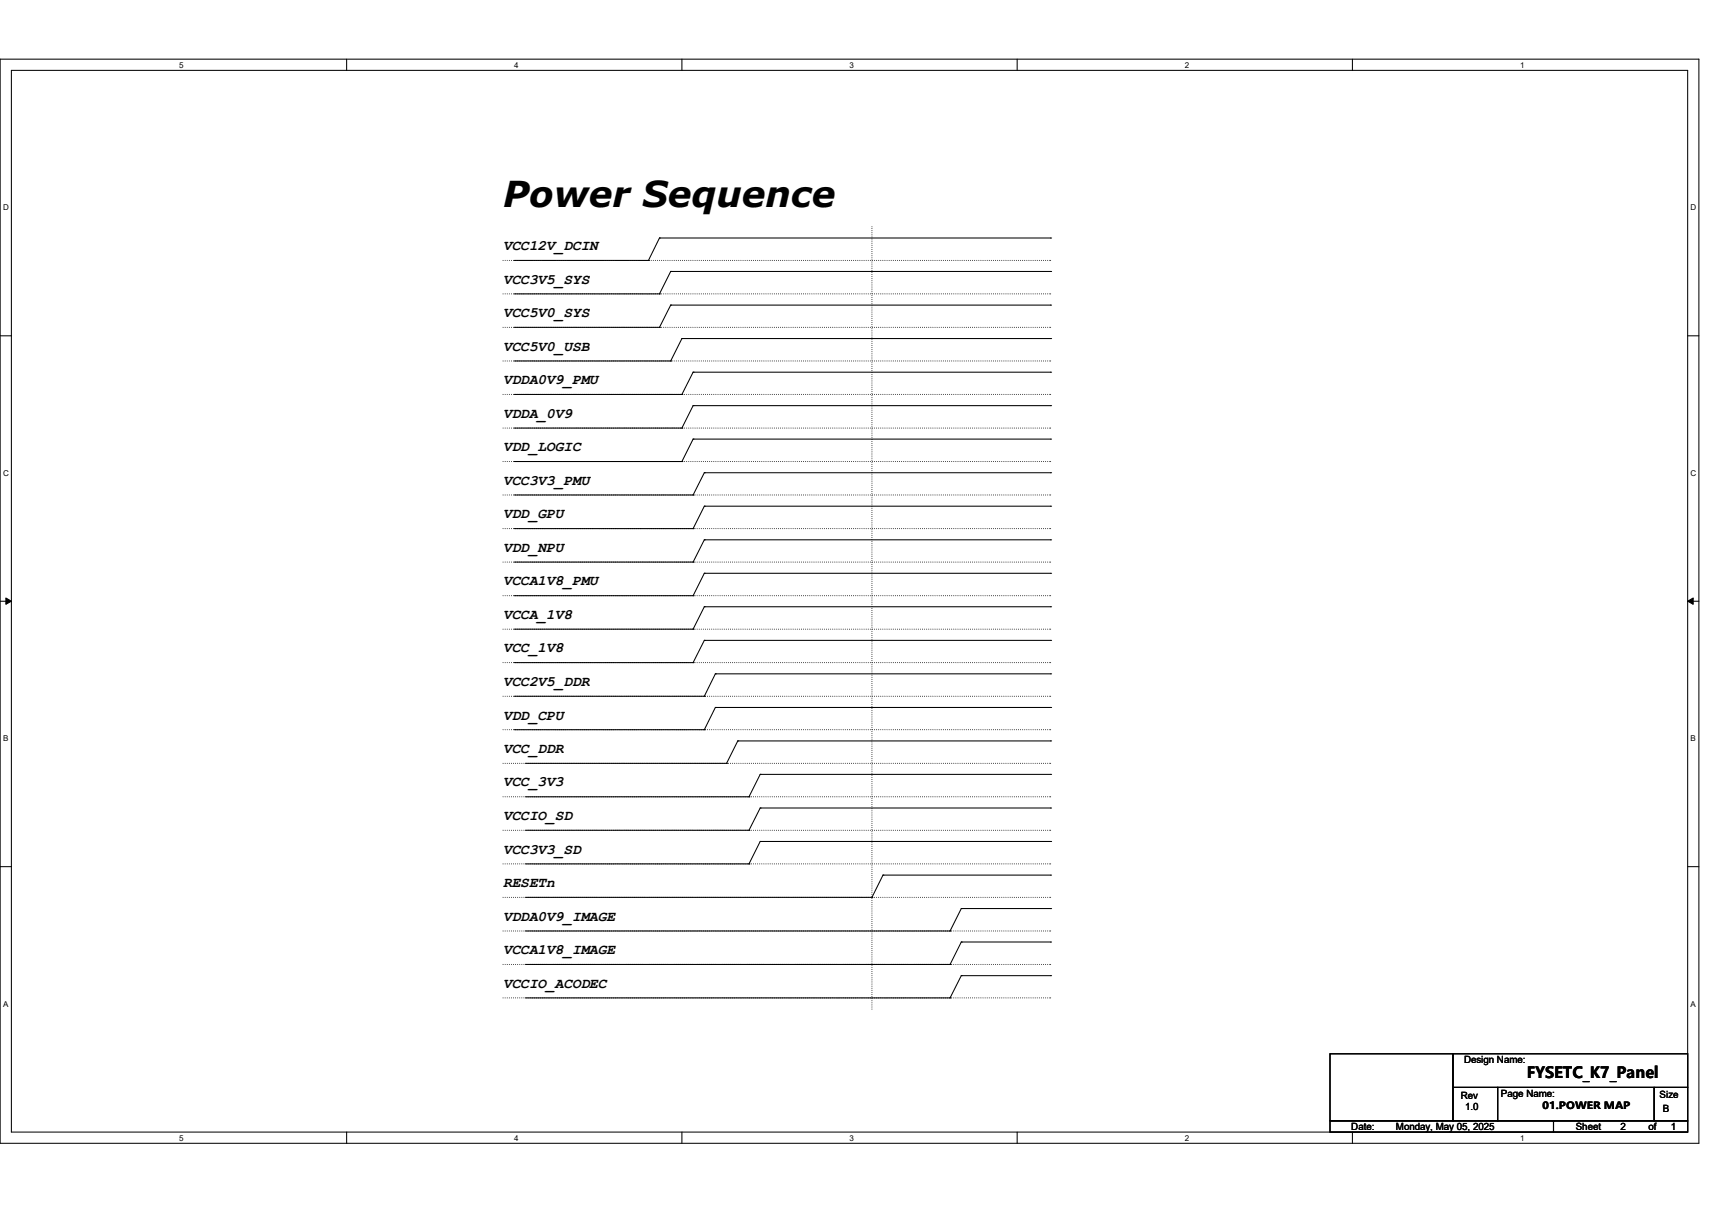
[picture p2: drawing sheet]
<svg xmlns="http://www.w3.org/2000/svg" width="420mm" height="297mm" viewBox="0 0 420 297" stroke-linecap="round" stroke-linejoin="round" font-family="sans-serif">
<path d="M0 14.5h417v266.1h-417zM2.8 17.3h411.5v260.6h-411.5z" fill="none" stroke="#000" stroke-width=".25"/>
<g fill="#fff">
<path d="M43.9 14.8h1.1v2.2h-1.1z"/>
<path d="M43.9 278.2h1.1v2.2h-1.1z"/>
</g>
<path d="M85.1 14.5v2.8M85.1 277.9v2.7" fill="none" stroke="#000" stroke-width=".25"/>
<g fill="#fff">
<path d="M126.2 14.8h1.1v2.2h-1.1z"/>
<path d="M126.2 278.2h1.1v2.2h-1.1z"/>
</g>
<path d="M167.4 14.5v2.8M167.4 277.9v2.7" fill="none" stroke="#000" stroke-width=".25"/>
<g fill="#fff">
<path d="M208.5 14.8h1.1v2.2h-1.1z"/>
<path d="M208.5 278.2h1.1v2.2h-1.1z"/>
</g>
<path d="M249.7 14.5v2.8M249.7 277.9v2.7" fill="none" stroke="#000" stroke-width=".25"/>
<g fill="#fff">
<path d="M290.8 14.8h1.1v2.2h-1.1z"/>
<path d="M290.8 278.2h1.1v2.2h-1.1z"/>
</g>
<path d="M332 14.5v2.8M332 277.9v2.7" fill="none" stroke="#000" stroke-width=".25"/>
<g fill="#fff">
<path d="M373.1 14.8h1.1v2.2h-1.1z"/>
<path d="M373.1 278.2h1.1v2.2h-1.1z"/>
<path d="M.8 49.8h1.4v2.2h-1.4z"/>
<path d="M415 49.8h1.4v2.2h-1.4z"/>
<path d="M.8 115h1.4v2.2h-1.4z"/>
<path d="M415 115h1.4v2.2h-1.4z"/>
</g>
<path d="M0 82.4h2.8M414.3 82.4h2.7" fill="none" stroke="#000" stroke-width=".25"/>
<g fill="#fff">
<path d="M.8 180.1h1.3v2.2h-1.3z"/>
<path d="M415 180.1h1.3v2.2h-1.3z"/>
</g>
<path d="M0 147.6h2.8M414.3 147.6h2.7" fill="none" stroke="#000" stroke-width=".25"/>
<path d="M1.4 146.8l1.4 .8-1.4 .7zM414.3 147.6l1.3-.8v1.5z" fill="#000" stroke="#000" stroke-width=".25"/>
<g fill="#fff">
<path d="M.8 245.3h1.3v2.2h-1.3z"/>
<path d="M415 245.3h1.3v2.2h-1.3z"/>
</g>
<g fill="none" stroke="#000" stroke-width=".25">
<path d="M161.9 58.4h.1M161.9 58.4l-2.7 5.5M161.9 58.4h96M257.9 58.4h.1M126.2 72.1h35.7M126.2 63.9h33M159.2 63.9h.1M161.9 72.1h.1M164.6 66.6h.1M164.6 74.9h.1M164.6 66.6l-2.7 5.5M164.6 66.6h93.3"/>
<path d="M164.6 74.9l-2.7 5.4M164.6 74.9h93.3M257.9 66.6h.1M257.9 74.9h.1M126.2 80.3h35.7M126.2 88.6h38.4M126.2 96.8h41.2M161.9 80.3h.1M164.6 88.6h.1M167.4 83.1h.1M167.4 96.8h.1M167.4 83.1l-2.8 5.5"/>
<path d="M167.4 83.1h90.5M170.1 91.4h.1M170.1 99.6h.1M170.1 91.4l-2.7 5.4M170.1 91.4h87.8M170.1 99.6l-2.7 5.5M170.1 99.6h87.8M257.9 83.1h.1M257.9 91.4h.1M257.9 99.6h.1M126.2 113.3h41.2M126.2 105.1h41.2"/>
<path d="M167.4 113.3h.1M167.4 105.1h.1M170.1 107.8h.1M170.1 107.8l-2.7 5.5M170.1 107.8h87.8M172.9 116h.1M172.9 116l-2.8 5.5M172.9 116h85M257.9 107.8h.1M257.9 116h.1M126.2 138h43.9M126.2 121.5h43.9"/>
<path d="M126.2 129.8h43.9M170.1 138h.1M170.1 121.5h.1M170.1 129.8h.1M172.9 124.2h.1M172.9 132.5h.1M172.9 124.2l-2.8 5.6M172.9 124.2h85M172.9 132.5l-2.8 5.5M172.9 132.5h85M257.9 124.2h.1M257.9 132.5h.1"/>
<path d="M126.2 146.2h43.9M126.2 154.4h43.9M170.1 146.2h.1M170.1 154.4h.1M172.9 140.7h.1M172.9 148.9h.1M172.9 157.2h.1M172.9 140.7l-2.8 5.5M172.9 140.7h85M172.9 148.9l-2.8 5.5M172.9 148.9h85M172.9 157.2l-2.8 5.4"/>
<path d="M172.9 157.2h85M257.9 140.7h.1M257.9 148.9h.1M257.9 157.2h.1M126.2 170.9h46.7M126.2 179.1h46.7M126.2 162.6h43.9M170.1 162.6h.1M172.9 170.9h.1M172.9 179.1h.1M175.6 165.4h.1M175.6 173.7h.1"/>
<path d="M175.6 165.4l-2.7 5.5M175.6 165.4h82.3M175.6 173.7l-2.7 5.4M175.6 173.7h82.3M257.9 165.4h.1M257.9 173.7h.1M129 187.4h49.4M129 195.6h54.9M178.4 187.4h.1M181.1 181.9h.1M181.1 181.9h76.8M181.1 181.9l-2.7 5.5"/>
<path d="M183.9 195.6h.1M186.6 190.1h.1M186.6 198.3h.1M186.6 190.1l-2.7 5.5M186.6 190.1h71.3M186.6 198.3l-2.7 5.5M186.6 198.3h71.3M257.9 181.9h.1M257.9 190.1h.1M257.9 198.3h.1M0 212.7h2.8M129 203.8h54.9"/>
<path d="M129 212h54.9M183.9 203.8h.1M183.9 212h.1M186.6 206.5h.1M186.6 206.5l-2.7 5.5M186.6 206.5h71.3M216.7 214.8h.1M216.7 214.8l-2.7 5.5M216.7 214.8h41.2M257.9 206.5h.1M257.9 214.8h.1M414.3 212.7h2.7"/>
<path d="M129 220.3h85M129 228.5h104.2M129 236.7h104.2M214 220.3h.1M233.2 228.5h.1M233.2 236.7h.1M236 223h.1M236 231.2h.1M236 239.5h.1M236 223l-2.8 5.5M236 223h21.9M236 231.2l-2.8 5.5"/>
<path d="M236 239.5l-2.8 5.4M236 231.2h21.9M236 239.5h21.9M257.9 223h.1M257.9 231.2h.1M257.9 239.5h.1M129 244.9h104.2M233.2 244.9h.1M326.5 258.7h30.2v16.4h-30.2zM356.7 258.7h57.6v8.2h-57.6zM326.5 275.1h54.8v2.8h-54.8zM356.7 266.9h10.9v8.2h-10.9z"/>
<path d="M367.6 266.9h38.5v8.2h-38.5zM381.3 275.1h33v2.8h-33zM406.1 266.9h8.2v8.2h-8.2z"/>
</g>
<g fill="none" stroke="#000" stroke-width=".25" stroke-dasharray="0 .5">
<path d="M214 55.7h.1M123.5 72.1h134.4M123.5 63.9h134.4M257.9 72.1h.1M257.9 63.9h.1M123.5 80.3h134.4M123.5 96.8h134.4M123.5 88.6h134.4M257.9 80.3h.1M257.9 96.8h.1M257.9 88.6h.1M123.5 113.3h134.4"/>
<path d="M123.5 105.1h134.4M257.9 113.3h.1M257.9 105.1h.1M123.5 138h134.4M123.5 121.5h134.4M123.5 129.8h134.4M257.9 138h.1M257.9 121.5h.1M257.9 129.8h.1M123.5 146.2h134.4M123.5 154.4h134.4M257.9 146.2h.1"/>
<path d="M257.9 154.4h.1M123.5 162.6h134.4M123.5 170.9h134.4M123.5 179.1h134.4M257.9 162.6h.1M257.9 170.9h.1M257.9 179.1h.1M123.5 187.4h134.4M123.5 195.6h134.4M257.9 187.4h.1M257.9 195.6h.1M123.5 203.8h134.4"/>
<path d="M123.5 212h134.4M257.9 203.8h.1M257.9 212h.1M123.5 220.3h134.4M123.5 228.5h134.4M123.5 236.7h134.4M257.9 220.3h.1M257.9 228.5h.1M257.9 236.7h.1M123.5 244.9h134.4M214 247.7v-192M257.9 244.9h.1"/>
</g>
<text font-size="8.8" x="123.5" y="50.8">Power Sequence</text>
<text font-size="3.8" x="374.8" y="264.7">FYSETC_K7_Panel</text>
<g font-size="3.6">
<text x="123.5" y="61.4">VCC12V_DCIN</text>
<text x="123.5" y="69.6">VCC3V5_SYS</text>
<text x="123.5" y="77.9">VCC5V0_SYS</text>
<text x="123.5" y="86.1">VCC5V0_USB</text>
<text x="123.5" y="94.3">VDDA0V9_PMU</text>
<text x="123.5" y="102.5">VDDA_0V9</text>
<text x="123.5" y="110.7">VDD_LOGIC</text>
<text x="123.5" y="119">VCC3V3_PMU</text>
<text x="123.5" y="127.2">VDD_GPU</text>
<text x="123.5" y="135.5">VDD_NPU</text>
<text x="123.5" y="143.7">VCCA1V8_PMU</text>
<text x="123.5" y="151.9">VCCA_1V8</text>
<text x="123.5" y="160.1">VCC_1V8</text>
<text x="123.5" y="168.4">VCC2V5_DDR</text>
<text x="123.5" y="176.6">VDD_CPU</text>
<text x="123.5" y="184.8">VCC_DDR</text>
<text x="123.5" y="193">VCC_3V3</text>
<text x="123.5" y="201.3">VCCIO_SD</text>
<text x="123.5" y="209.5">VCC3V3_SD</text>
<text x="123.5" y="217.8">RESETn</text>
<text x="123.5" y="226">VDDA0V9_IMAGE</text>
<text x="123.5" y="234.2">VCCA1V8_IMAGE</text>
<text x="123.5" y="242.4">VCCIO_ACODEC</text>
</g>
<g font-size="2.5">
<text x="359.4" y="260.9">Design Name:</text>
<text x="358.6" y="269.7">Rev</text>
<text x="368.4" y="269.2">Page Name:</text>
<text x="407.4" y="269.4">Size</text>
<text x="359.6" y="272.5">1.0</text>
<text x="378.6" y="272.2">01.POWER MAP</text>
<text x="408.2" y="273">B</text>
<text x="331.7" y="277.4">Date:</text>
<text x="342.7" y="277.4">Monday, May 05, 2025</text>
<text x="386.8" y="277.4">Sheet</text>
<text x="397.8" y="277.4">2</text>
<text x="404.6" y="277.4">of</text>
<text x="410.1" y="277.4">1</text>
</g>
<g font-size="2">
<text x="43.9" y="16.6">5</text>
<text x="126.2" y="16.6">4</text>
<text x="208.5" y="16.6">3</text>
<text x="290.8" y="16.6">2</text>
<text x="373.1" y="16.6">1</text>
<text x=".8" y="51.6">D</text>
<text x="415" y="51.6">D</text>
<text x=".8" y="116.8">C</text>
<text x="415" y="116.8">C</text>
<text x=".8" y="181.9">B</text>
<text x="415" y="181.9">B</text>
<text x=".8" y="247.1">A</text>
<text x="415" y="247.1">A</text>
<text x="43.9" y="280">5</text>
<text x="126.2" y="280">4</text>
<text x="208.5" y="280">3</text>
<text x="290.8" y="280">2</text>
<text x="373.1" y="280">1</text>
</g>
</svg>
